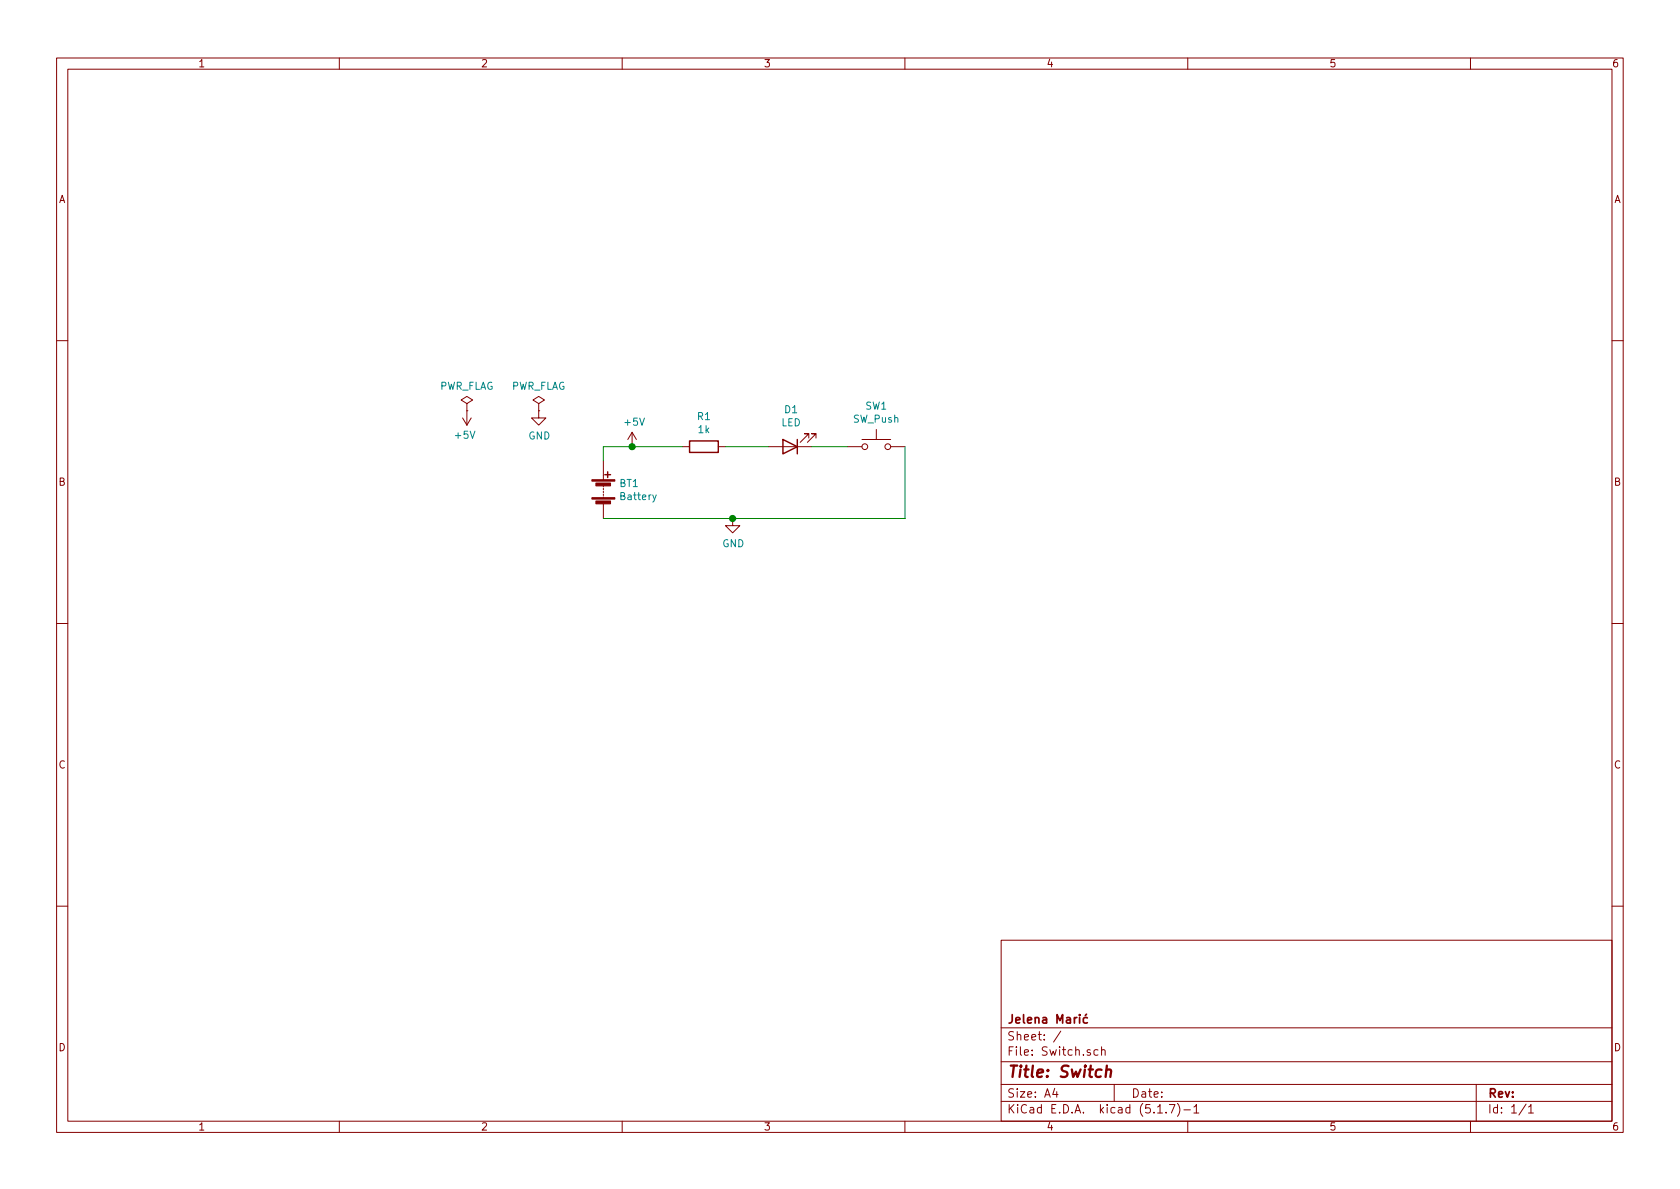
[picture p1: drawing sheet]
<svg xmlns="http://www.w3.org/2000/svg" width="297mm" height="210mm" viewBox="0 0 297 210" stroke-linecap="round" stroke-linejoin="round" font-family="sans-serif">
<g fill="none" stroke="#840000" stroke-width=".18">
<path d="M10 10.3h277v189.9h-277zM12 12.2h273v186.1h-273zM60 10.3v1.9M110 10.3v1.9M160 10.3v1.9M210 10.3v1.9M260 10.3v1.9M10 60.2h2M81.8 73.9l.7 1.3M82.5 71.4l1.1-.7-1.1-.6-1 .6 1 .7v1.2M82.5 72.6h.1M82.5 72.6v2.6"/>
<path d="M83.3 73.9l-.8 1.3M95.2 72.6v1.3h1.3l-1.3 1.3-1.2-1.3h1.2M95.2 71.4l1.1-.7-1.1-.6-1 .6 1 .7v1.2M95.2 72.6h.1M111.8 76.4l-.8 1.3M111.8 76.4v2.6M111.8 76.4l.7 1.3M120.6 79h1.3M127 79h1.3M135.9 79h7.6M143 77.5v-.8h-.8h.8l-1.5 1.5M144.3 77.5v-.8h-.8h.8l-1.6 1.5"/>
<path d="M149.9 79h2.5M152.4 77.7h5.1M154.9 75.9v1.8M157.5 79h2.5M285 60.2h2M106.7 81.5v3.3M106.7 85.8v.3M106.7 86.4v.2M106.7 86.9v.2M106.7 87.4v.2M106.7 87.9v.2M106.7 89.1v2.6"/>
<path d="M129.5 91.7v1.3h1.3l-1.3 1.2-1.2-1.2h1.2M10 110.3h2M285 110.3h2M10 160.2h2M177 166.3h108v32h-108zM285 160.2h2M60 198.3v1.9M110 198.3v1.9M160 198.3v1.9M177 194.8h108M177 191.8h108M177 187.8h108"/>
<path d="M177 181.8h108M186.5 192.5l-.4 1h1M186.8 193v1M187.6 182.3l-1.3 2M194.1 185.7l-.4-.1-.3 .3 .1 .6 .2 .1 .4-.1M194.8 185.7l.2-.1 .3 .1 .1 .9M194.8 185.1v1.5M197 191.8v3M204.7 196.8h.8M206.2 196.7v.1M206.8 195.3h.9l-.6 1.5M208.2 195.1a1.71 1.71 0 0 1 0 2.3"/>
<path d="M209.3 196.3h1.2M210 198.3v1.9M211.1 195.8l.4-.5v1.5M211.1 196.8h.9M260 198.3v1.9M261 191.8v6.5M269.8 195.2l-1.2 2M270.3 195.8l.4-.5v1.5M270.3 196.8h.8"/>
<circle cx="152.9" cy="79" r=".51"/>
<circle cx="157" cy="79" r=".51"/>
</g>
<path d="M195.6 189.3a.52 .52 0 0 1 .9 .1l-.2 1M195.7 188.4l-.2 2" fill="none" stroke="#840000" stroke-width=".41"/>
<path d="M190 179.9v1M190.4 179.9l-.3 .1-.1 .2M190.9 179.4v.2M190.9 179.9v1M192.1 179.3l-.2 .3M192.3 180l-.5-.1-.3 .3 .1 .6 .2 .1 .5-.1" fill="none" stroke="#840000" stroke-width=".3"/>
<path d="M121.9 78h5.1v2h-5.1zM138.4 77.7l2.6 1.3-2.6 1.3zM141 77.7v2.6M106.9 83.9h1M107.4 83.4v1" fill="none" stroke="#840000" stroke-width=".25"/>
<g fill="#840000" stroke="#840000" stroke-width=".18">
<path d="M104.6 88h4.1v.3h-4.1z"/>
<path d="M104.6 84.8h4.1v.3h-4.1z"/>
<path d="M105.4 88.6h2.5v.5h-2.5z"/>
<path d="M105.4 85.4h2.5v.5h-2.5z"/>
</g>
<path d="M116 87.5l-.4 1.2-.2 .1" fill="none" stroke="#008484" stroke-width=".18"/>
<path d="M120.6 79h-13.9v2.5M128.3 79h7.6M143.5 79h6.4M160 79v12.7h-53.3" fill="none" stroke="#008400" stroke-width=".18"/>
<g fill="#008400" stroke="#008400" stroke-width=".25">
<circle cx="111.8" cy="79" r=".51"/>
<circle cx="129.5" cy="91.7" r=".51"/>
</g>
<text font-size="2.8" fill="#840000" x="178" y="190.5">Title: Switch</text>
<g font-size="2.1" fill="#840000">
<text x="178" y="184">Sheet: /</text>
<text x="178" y="181">Jelena Mari</text>
<text x="178" y="186.7">File: Switch.sch</text>
<text x="178" y="196.9">KiCad E.D.A. kicad (5.1.7)-1</text>
<text x="178" y="194.1">Size: A4</text>
<text x="200" y="194.1">Date:</text>
<text x="263" y="194.1">Rev:</text>
<text x="263" y="196.9">Id: 1/1</text>
</g>
<g font-size="1.8" fill="#840000">
<text x="35" y="11.9">1</text>
<text x="85" y="11.9">2</text>
<text x="135" y="11.9">3</text>
<text x="185" y="11.9">4</text>
<text x="235" y="11.9">5</text>
<text x="285" y="11.9">6</text>
<text x="10.4" y="35.9">A</text>
<text x="285.4" y="35.9">A</text>
<text x="10.4" y="85.9">B</text>
<text x="285.4" y="85.9">B</text>
<text x="10.4" y="135.9">C</text>
<text x="285.4" y="135.9">C</text>
<text x="10.4" y="185.9">D</text>
<text x="285.4" y="185.9">D</text>
<text x="35" y="199.9">1</text>
<text x="85" y="199.9">2</text>
<text x="135" y="199.9">3</text>
<text x="185" y="199.9">4</text>
<text x="235" y="199.9">5</text>
<text x="285" y="199.9">6</text>
</g>
<g font-size="1.8" fill="#008484">
<text x="77.6" y="68.9">PWR_FLAG</text>
<text x="90.3" y="68.9">PWR_FLAG</text>
<text x="80.6" y="77.6">+5V</text>
<text x="93.4" y="77.7">GND</text>
<text x="110.5" y="75.3">+5V</text>
<text x="123.3" y="74.3">R1</text>
<text x="123.5" y="76.6">1k</text>
<text x="138.1" y="75.4">LED</text>
<text x="138.8" y="73.1">D1</text>
<text x="150.9" y="74.7">SW_Push</text>
<text x="153" y="72.4">SW1</text>
<text x="109.6" y="86.1">BT1</text>
<text x="109.8" y="88.4">Battery</text>
<text x="127.7" y="96.8">GND</text>
</g>
</svg>
